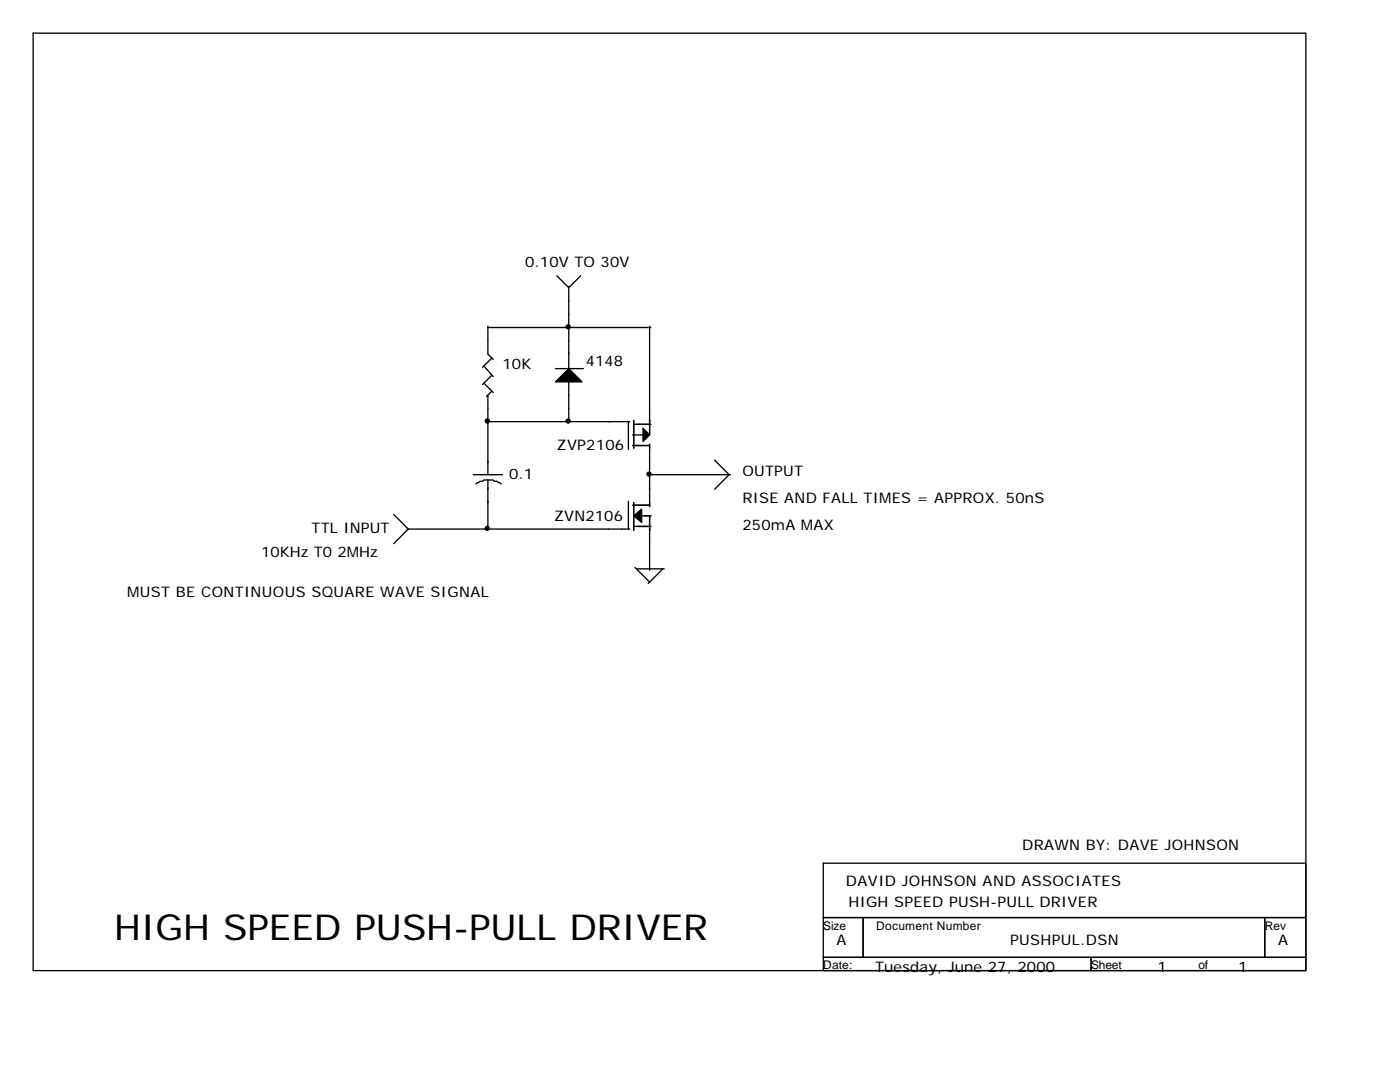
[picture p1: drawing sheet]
<svg xmlns="http://www.w3.org/2000/svg" width="279mm" height="216mm" viewBox="0 0 279 216" stroke-linecap="round" stroke-linejoin="round" font-family="sans-serif">
<g fill="none" stroke="#000" stroke-width=".26">
<path d="M6.6 6.6h254v187.1h-254zM111.1 55l2.4 2.4 2.4-2.4M113.5 57.2v16.4M96.6 73l1.8 2.1M96.6 76.5l1.8 1.8M97.4 65.1v5.5l1 1.1M97.4 78.8v15.9M97.4 65.4h32.5M98.2 71.4l-1.9 1.9M98.2 74.9l-1.9 1.8M98.2 78.1l-1.1 1M110.9 73.6h5.5"/>
<path d="M113.5 75.9v8.5M129.6 65.1v21.7M94.5 94.7h5.8M97.1 84.1h28.6M97.4 95.8h-.8l-.3 .2h-.5l-.3 .3h-.3l-.2 .3M97.4 95.8h1l.3 .2h.5l.8 .6M97.4 95.8v9.8M125.4 84.1v5.6M126.2 88.9h3.4M126.2 86.8h2.1M126.5 83.9v5.5M126.5 84.7h3.4"/>
<path d="M129.6 88.6v12.5M129.6 94.7h16.2M142.6 91.8l2.9 2.9-2.9 2.9M78.6 102.7l2.9 2.9-2.9 2.9M81.2 105.6h44.5M125.4 100v5.6M126.2 100.8h3.4M126.5 100.3v5.5M126.5 105h3.4M126.7 113.2l2.9 3M127 113.5h5.6M128.1 102.9h1.8"/>
<path d="M129.6 102.9v10.9M132.3 113.5l-2.9 2.9M164.3 172.2h96.3v10.9h-96.3zM164.3 183.1h7.9v7.9h-7.9zM164.3 191h53.5v2.7h-53.5zM172.2 183.1h80.2v7.9h-80.2zM217.8 191h42.8v2.7h-42.8zM252.4 183.1h8.2v7.9h-8.2z"/>
</g>
<g fill="#000" stroke="#000" stroke-width=".26">
<path d="M113.5 73.6l2.7 2.6h-5.3z" fill-rule="evenodd"/>
<path d="M128.3 85.5l1.3 1.3-1.3 1.3z" fill-rule="evenodd"/>
<path d="M126.5 102.9l1.6-1.3v2.6z" fill-rule="evenodd"/>
</g>
<g fill="#000" stroke="#000" stroke-width=".26">
<circle cx="113.4" cy="65.2" r=".4"/>
<circle cx="97.2" cy="84" r=".4"/>
<circle cx="113.4" cy="84" r=".4"/>
<circle cx="129.5" cy="94.6" r=".4"/>
<circle cx="97.2" cy="105.4" r=".4"/>
</g>
<text font-size="7.1" x="22.8" y="187.6">HIGH SPEED PUSH-PULL DRIVER</text>
<g font-size="2.9">
<text x="104.8" y="53.2">0.10V TO 30V</text>
<text x="100.3" y="73.6">10K</text>
<text x="116.9" y="73">4148</text>
<text x="111.1" y="89.7">ZVP2106</text>
<text x="101.6" y="95.5">0.1</text>
<text x="148.2" y="95">OUTPUT</text>
<text x="148.2" y="100.3">RISE AND FALL TIMES = APPROX. 50nS</text>
<text x="62.2" y="106.4">TTL INPUT</text>
<text x="110.6" y="104">ZVN2106</text>
<text x="148.2" y="105.8">250mA MAX</text>
<text x="52.1" y="111.1">10KHz T0 2MHz</text>
<text x="25.4" y="119.1">MUST BE CONTINUOUS SQUARE WAVE SIGNAL</text>
<text x="204" y="169.6">DRAWN BY: DAVE JOHNSON</text>
<text x="168.8" y="176.7">DAVID JOHNSON AND ASSOCIATES</text>
<text x="169.3" y="181">HIGH SPEED PUSH-PULL DRIVER</text>
<text x="167" y="188.6">A</text>
<text x="201.6" y="188.6">PUSHPUL.DSN</text>
<text x="255.1" y="188.6">A</text>
<text x="174.6" y="193.9">Tuesday, June 27, 2000</text>
<text x="231" y="193.9">1</text>
<text x="247.1" y="193.9">1</text>
</g>
<g font-size="2.4">
<text x="164.3" y="185.5">Size</text>
<text x="174.9" y="185.5">Document Number</text>
<text x="252.4" y="185.5">Rev</text>
<text x="164.3" y="193.4">Date:</text>
<text x="217.8" y="193.4">Sheet</text>
<text x="239.2" y="193.4">of</text>
</g>
</svg>
